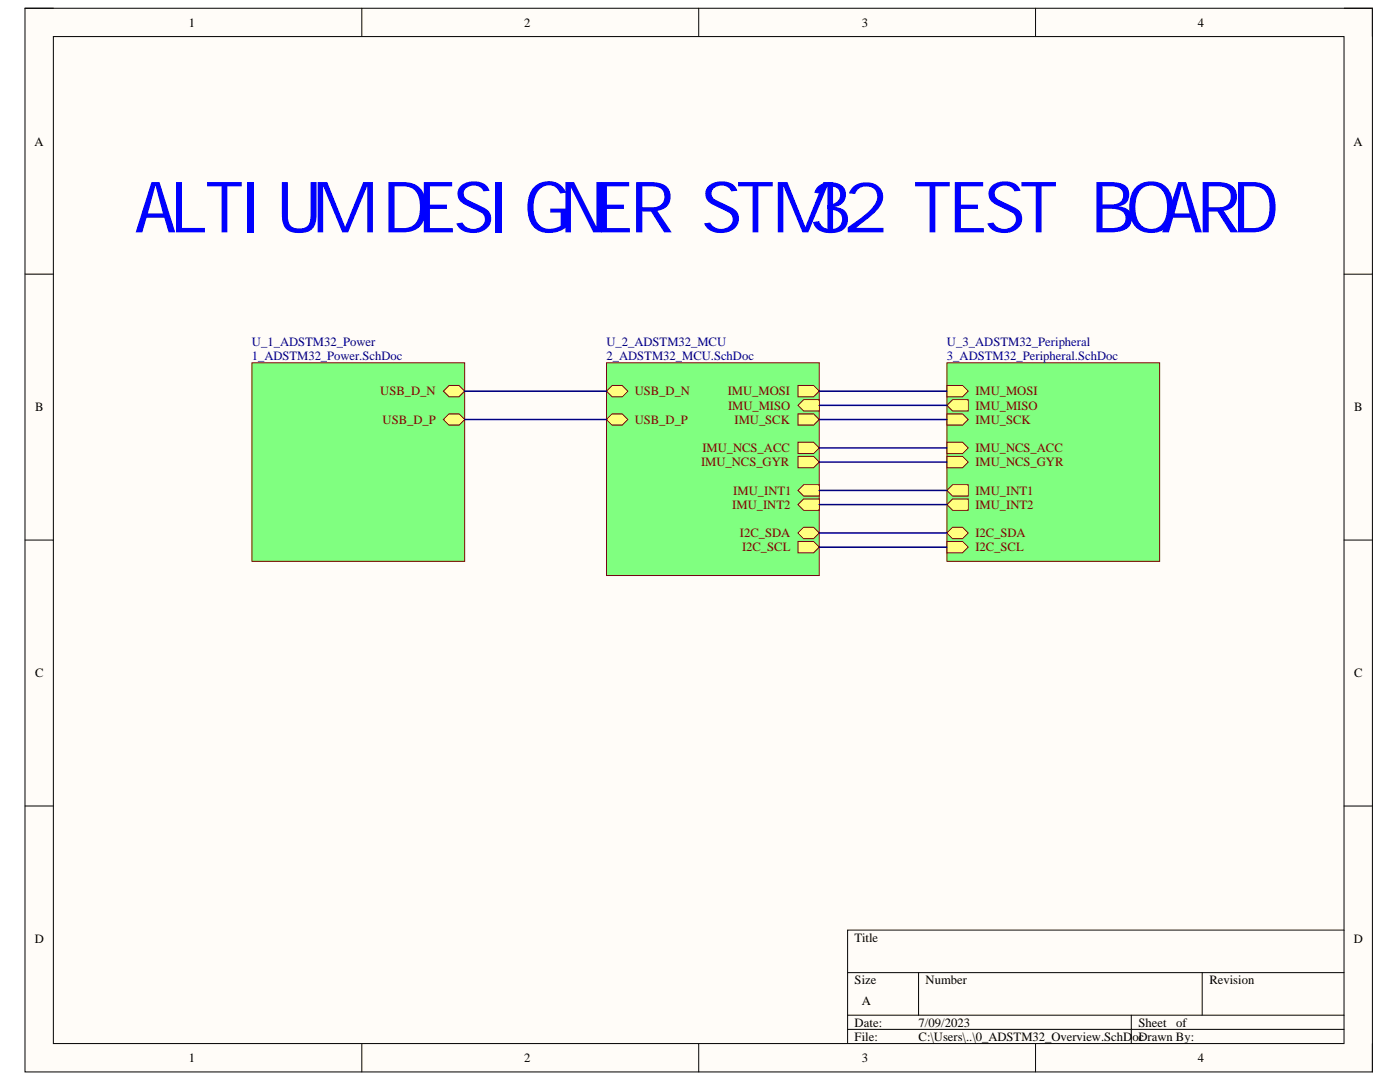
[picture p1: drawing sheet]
<svg xmlns="http://www.w3.org/2000/svg" width="279mm" height="216mm" viewBox="0 0 279 216" stroke-linecap="round" stroke-linejoin="round" font-family="sans-serif">
<path d="M5 1.6h268.9v212.3h-268.9z" fill-rule="evenodd" fill="#fffcf8"/>
<path d="M5 1.6h268.9v212.3h-268.9z" fill="none" stroke="#000" stroke-width=".2"/>
<path d="M10.6 7.3h257.6v200.9h-257.6z" fill-rule="evenodd" fill="#fffcf8"/>
<g fill="none" stroke="#000" stroke-width=".2">
<path d="M5 1.6h5.6M10.6 7.3h257.6v200.9h-257.6zM72.2 1.6v5.7M139.4 1.6v5.7M206.7 1.6v5.7M268.2 1.6h5.7v5.7M5 54.7h5.6M268.2 54.7h5.7M5 107.8h5.6M268.2 107.8h5.7M5 160.8h5.6M268.2 160.8h5.7"/>
<path d="M169.2 194.1h99M183.3 194.1v8.5M239.9 194.1v8.5M268.2 185.6h-99v22.6M72.2 208.2v5.7M139.4 208.2v5.7M169.2 202.6h99M169.2 205.4h99M206.7 208.2v5.7M225.8 202.6v5.6M273.9 208.2v5.7"/>
</g>
<path d="M50.3 72.4h42.4v39.6h-42.4z" fill-rule="evenodd" fill="#80ff80"/>
<path d="M50.3 72.4h42.4v39.6h-42.4z" fill="none" stroke="#800000" stroke-width=".2"/>
<path d="M88.5 78.1l1.1-1.2h2l1.1 1.2-1.1 1.1h-2z" fill-rule="evenodd" fill="#ffff80"/>
<path d="M88.5 78.1l1.1-1.2h2l1.1 1.2-1.1 1.1h-2z" fill="none" stroke="#800000" stroke-width=".2"/>
<path d="M88.5 83.7l1.1-1.1h2l1.1 1.1-1.1 1.1h-2z" fill-rule="evenodd" fill="#ffff80"/>
<path d="M88.5 83.7l1.1-1.1h2l1.1 1.1-1.1 1.1h-2z" fill="none" stroke="#800000" stroke-width=".2"/>
<path d="M121 72.4h42.5v42.4h-42.5z" fill-rule="evenodd" fill="#80ff80"/>
<path d="M121 72.4h42.5v42.4h-42.5z" fill="none" stroke="#800000" stroke-width=".2"/>
<path d="M121 78.1l1.2-1.2h2l1.1 1.2-1.1 1.1h-2z" fill-rule="evenodd" fill="#ffff80"/>
<path d="M121 78.1l1.2-1.2h2l1.1 1.2-1.1 1.1h-2z" fill="none" stroke="#800000" stroke-width=".2"/>
<path d="M121 83.7l1.2-1.1h2l1.1 1.1-1.1 1.1h-2z" fill-rule="evenodd" fill="#ffff80"/>
<path d="M121 83.7l1.2-1.1h2l1.1 1.1-1.1 1.1h-2z" fill="none" stroke="#800000" stroke-width=".2"/>
<path d="M159.3 88.2h3.1l1.1 1.2-1.1 1.1h-3.1z" fill-rule="evenodd" fill="#ffff80"/>
<path d="M159.3 88.2h3.1l1.1 1.2-1.1 1.1h-3.1z" fill="none" stroke="#800000" stroke-width=".2"/>
<path d="M159.3 91.1h3.1l1.1 1.1-1.1 1.1h-3.1z" fill-rule="evenodd" fill="#ffff80"/>
<path d="M159.3 91.1h3.1l1.1 1.1-1.1 1.1h-3.1z" fill="none" stroke="#800000" stroke-width=".2"/>
<path d="M159.3 82.6h3.1l1.1 1.1-1.1 1.1h-3.1z" fill-rule="evenodd" fill="#ffff80"/>
<path d="M159.3 82.6h3.1l1.1 1.1-1.1 1.1h-3.1z" fill="none" stroke="#800000" stroke-width=".2"/>
<path d="M159.3 76.9h3.1l1.1 1.2-1.1 1.1h-3.1z" fill-rule="evenodd" fill="#ffff80"/>
<path d="M159.3 76.9h3.1l1.1 1.2-1.1 1.1h-3.1z" fill="none" stroke="#800000" stroke-width=".2"/>
<path d="M160.4 79.7h3.1v2.3h-3.1l-1.1-1.1z" fill-rule="evenodd" fill="#ffff80"/>
<path d="M160.4 79.7h3.1v2.3h-3.1l-1.1-1.1z" fill="none" stroke="#800000" stroke-width=".2"/>
<path d="M159.3 108h3.1l1.1 1.2-1.1 1.1h-3.1z" fill-rule="evenodd" fill="#ffff80"/>
<path d="M159.3 108h3.1l1.1 1.2-1.1 1.1h-3.1z" fill="none" stroke="#800000" stroke-width=".2"/>
<path d="M159.3 106.3l1.1-1.1h2l1.1 1.1-1.1 1.2h-2z" fill-rule="evenodd" fill="#ffff80"/>
<path d="M159.3 106.3l1.1-1.1h2l1.1 1.1-1.1 1.2h-2z" fill="none" stroke="#800000" stroke-width=".2"/>
<path d="M160.4 96.7h3.1v2.3h-3.1l-1.1-1.1z" fill-rule="evenodd" fill="#ffff80"/>
<path d="M160.4 96.7h3.1v2.3h-3.1l-1.1-1.1z" fill="none" stroke="#800000" stroke-width=".2"/>
<path d="M159.3 100.7l1.1-1.1h3.1v2.2h-3.1z" fill-rule="evenodd" fill="#ffff80"/>
<path d="M159.3 100.7l1.1-1.1h3.1v2.2h-3.1z" fill="none" stroke="#800000" stroke-width=".2"/>
<path d="M189 72.4h42.4v39.6h-42.4z" fill-rule="evenodd" fill="#80ff80"/>
<path d="M189 72.4h42.4v39.6h-42.4z" fill="none" stroke="#800000" stroke-width=".2"/>
<path d="M189 82.6h3.1l1.1 1.1-1.1 1.1h-3.1z" fill-rule="evenodd" fill="#ffff80"/>
<path d="M189 82.6h3.1l1.1 1.1-1.1 1.1h-3.1z" fill="none" stroke="#800000" stroke-width=".2"/>
<path d="M189 76.9h3.1l1.1 1.2-1.1 1.1h-3.1z" fill-rule="evenodd" fill="#ffff80"/>
<path d="M189 76.9h3.1l1.1 1.2-1.1 1.1h-3.1z" fill="none" stroke="#800000" stroke-width=".2"/>
<path d="M189 80.9l1.1-1.1h3.1v2.2h-3.1z" fill-rule="evenodd" fill="#ffff80"/>
<path d="M189 80.9l1.1-1.1h3.1v2.2h-3.1z" fill="none" stroke="#800000" stroke-width=".2"/>
<path d="M189 88.2h3.1l1.1 1.2-1.1 1.1h-3.1z" fill-rule="evenodd" fill="#ffff80"/>
<path d="M189 88.2h3.1l1.1 1.2-1.1 1.1h-3.1z" fill="none" stroke="#800000" stroke-width=".2"/>
<path d="M189 91.1h3.1l1.1 1.1-1.1 1.1h-3.1z" fill-rule="evenodd" fill="#ffff80"/>
<path d="M189 91.1h3.1l1.1 1.1-1.1 1.1h-3.1z" fill="none" stroke="#800000" stroke-width=".2"/>
<path d="M189 97.9l1.1-1.2h3.1v2.3h-3.1z" fill-rule="evenodd" fill="#ffff80"/>
<path d="M189 97.9l1.1-1.2h3.1v2.3h-3.1z" fill="none" stroke="#800000" stroke-width=".2"/>
<path d="M189 100.7l1.1-1.1h3.1v2.2h-3.1z" fill-rule="evenodd" fill="#ffff80"/>
<path d="M189 100.7l1.1-1.1h3.1v2.2h-3.1z" fill="none" stroke="#800000" stroke-width=".2"/>
<path d="M189 108.1h3.1l1.1 1.1-1.1 1.1h-3.1z" fill-rule="evenodd" fill="#ffff80"/>
<path d="M189 108.1h3.1l1.1 1.1-1.1 1.1h-3.1z" fill="none" stroke="#800000" stroke-width=".2"/>
<path d="M189 106.3l1.1-1.1h2l1.1 1.1-1.1 1.2h-2z" fill-rule="evenodd" fill="#ffff80"/>
<path d="M189 106.3l1.1-1.1h2l1.1 1.1-1.1 1.2h-2z" fill="none" stroke="#800000" stroke-width=".2"/>
<path d="M92.7 78.1h28.3M163.5 78.1h25.5M92.7 83.7h28.3M163.5 83.7h25.5M163.5 80.9h25.5M163.5 89.4h25.5M163.5 92.2h25.5M163.5 97.9h25.5M163.5 100.7h25.5M163.5 106.3h25.5M163.5 109.2h25.5" fill="none" stroke="#000080" stroke-width=".3"/>
<text font-size="14.2" fill="#00f" x="26.9" y="46.4">ALTI UMDESI GNER STM32 TEST BOARD</text>
<g font-size="2.5">
<text x="37.7" y="5.3">1</text>
<text x="104.6" y="5.3">2</text>
<text x="172" y="5.3">3</text>
<text x="239.1" y="5.3">4</text>
<text x="6.9" y="29">A</text>
<text x="270.1" y="29">A</text>
<text x="7" y="82.1">B</text>
<text x="270.3" y="82.1">B</text>
<text x="7" y="135.1">C</text>
<text x="270.3" y="135.1">C</text>
<text x="6.9" y="188.2">D</text>
<text x="170.6" y="187.9">Title</text>
<text x="270.2" y="188.2">D</text>
<text x="170.6" y="196.4">Size</text>
<text x="184.7" y="196.4">Number</text>
<text x="241.4" y="196.4">Revision</text>
<text x="172" y="200.6">A</text>
<text x="170.6" y="204.9">Date:</text>
<text x="170.6" y="207.7">File:</text>
<text x="183.3" y="204.9">7/09/2023</text>
<text x="183.3" y="207.7">C:\Users\..\0_ADSTM32_Overview.SchDoc</text>
<text x="227.2" y="204.9">Sheet</text>
<text x="227.2" y="207.7">Drawn By:</text>
<text x="234.7" y="204.9">of</text>
<text x="37.7" y="211.9">1</text>
<text x="104.6" y="211.9">2</text>
<text x="172" y="211.9">3</text>
<text x="239.1" y="211.9">4</text>
</g>
<g font-size="2.5" fill="#000080">
<text x="50.3" y="69">U_1_ADSTM32_Power</text>
<text x="50.3" y="71.8">1_ADSTM32_Power.SchDoc</text>
<text x="121" y="69">U_2_ADSTM32_MCU</text>
<text x="121" y="71.8">2_ADSTM32_MCU.SchDoc</text>
<text x="189" y="69">U_3_ADSTM32_Peripheral</text>
<text x="189" y="71.8">3_ADSTM32_Peripheral.SchDoc</text>
</g>
<g font-size="2.5" fill="#800000">
<text x="75.9" y="78.9">USB_D_N</text>
<text x="126.7" y="78.9">USB_D_N</text>
<text x="145.3" y="78.9">IMU_MOSI</text>
<text x="145.3" y="81.7">IMU_MISO</text>
<text x="194.7" y="78.9">IMU_MOSI</text>
<text x="194.7" y="81.7">IMU_MISO</text>
<text x="76.4" y="84.6">USB_D_P</text>
<text x="126.7" y="84.6">USB_D_P</text>
<text x="146.6" y="84.6">IMU_SCK</text>
<text x="194.7" y="84.6">IMU_SCK</text>
<text x="139.9" y="93.1">IMU_NCS_GYR</text>
<text x="140.2" y="90.2">IMU_NCS_ACC</text>
<text x="194.7" y="90.2">IMU_NCS_ACC</text>
<text x="194.7" y="93.1">IMU_NCS_GYR</text>
<text x="146.1" y="101.5">IMU_INT2</text>
<text x="146.3" y="98.7">IMU_INT1</text>
<text x="194.7" y="98.7">IMU_INT1</text>
<text x="194.7" y="101.5">IMU_INT2</text>
<text x="147.7" y="107.2">I2C_SDA</text>
<text x="194.7" y="107.2">I2C_SDA</text>
<text x="148.1" y="110">I2C_SCL</text>
<text x="194.7" y="110">I2C_SCL</text>
</g>
</svg>
